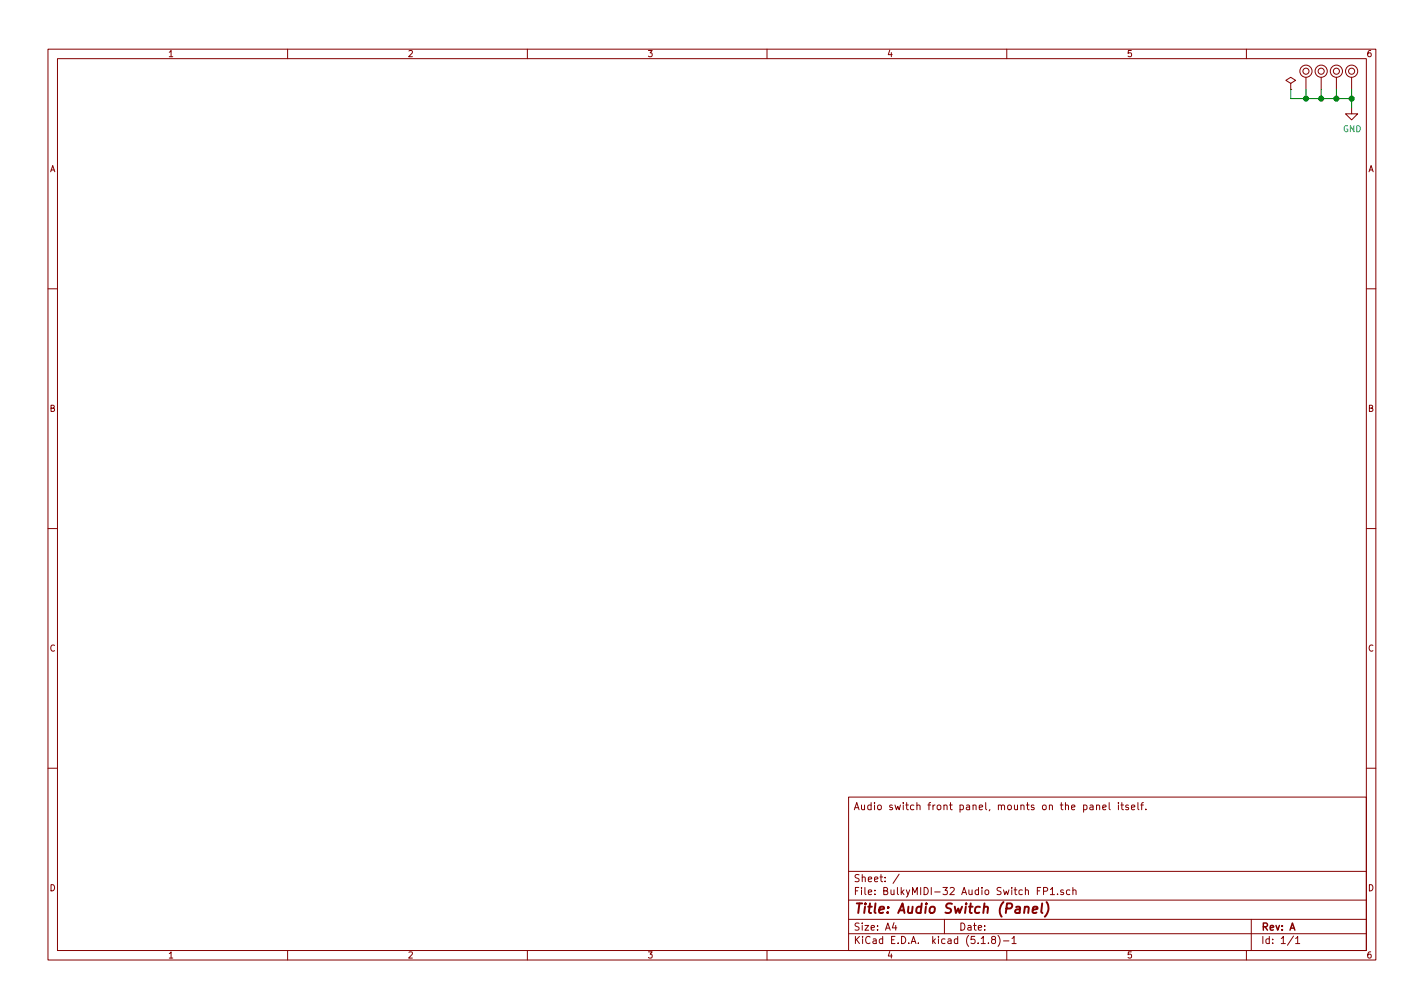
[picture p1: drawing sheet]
<svg xmlns="http://www.w3.org/2000/svg" width="297mm" height="210mm" viewBox="0 0 297 210" stroke-linecap="round" stroke-linejoin="round" font-family="sans-serif">
<g fill="none" stroke="#840000" stroke-width=".21">
<path d="M10 10.3h277v189.9h-277zM12 12.2h273v186.1h-273zM60 10.3v1.9M110 10.3v1.9M160 10.3v1.9M210 10.3v1.9M260 10.3v1.9M269.2 17.4l1.1-.6-1.1-.7-1 .7 1 .6v1.3M269.2 18.7h.1M272.4 16.1v2.6M275.6 16.1v2.6M278.8 16.1v2.6"/>
<path d="M281.9 16.1v2.6M281.9 22.5v1.2h1.3l-1.3 1.3-1.2-1.3h1.2M10 60.2h2M285 60.2h2M10 110.3h2M285 110.3h2M10 160.2h2M177 166.3h108v32h-108zM226 168l.4-.1 .3 .3v.6l-.3 .1-.4-.1M227.4 168h.5l.1 .9M228 168.3h-.5l-.2 .2 .2 .4 .5-.1M228.7 168l.3-.1 .3 .1 .1 .9"/>
<path d="M228.7 167.9v1M230 168.4l.7-.1v-.3l-.5-.1-.2 .2 .1 .7h.6M231.4 167.4v1.3l.2 .2M233.3 167.4v.2M233.3 167.9v1M233.8 167.9h.6M234 167.4v1.3l.4 .2M235.4 168l-.4-.1-.2 .2 .1 .2 .5 .2v.3h-.6M236 168.4l.7-.1v-.3l-.5-.1-.2 .2 .1 .7h.6M237.4 167.4v1.3l.2 .2M237.9 167.9h.6M238.5 167.4l-.3 .2v1.3"/>
<path d="M239 168.8v.1M285 160.2h2M60 198.3v1.9M110 198.3v1.9M160 198.3v1.9M177 194.8h108M177 191.8h108M177 187.8h108M177 181.8h108M186.5 192.5l-.4 1h1M186.8 193v1M187.6 182.3l-1.3 2"/>
<path d="M197 191.8v3M204.7 196.8h.8M206.2 196.7v.1M207.1 196l-.3-.3 .3-.4 .5 .2-.1 .4a.52 .52 0 0 0-.6 .2 .52 .52 0 0 0 .1 .6l.4 .1 .2-.1 .1-.4-.3-.3M208.2 195.1a1.71 1.71 0 0 1 0 2.3M209.3 196.3h1.2M210 198.3v1.9M211.1 195.8l.4-.5v1.5M211.1 196.8h.9M216.4 185.8h.5M217.1 185.1h-.7v1.5M217.7 185.9l.7-.1 .1-.2v-.3l-.3-.2h-.5v1.5"/>
<path d="M219.1 185.5l.4-.4v1.5M219.1 186.6h.9M220.6 186.5v.1M221.8 185.7l-.3-.1-.3 .2 .1 .2 .5 .2v.3h-.6M223.2 185.7l-.5-.1-.2 .3v.6l.2 .1 .5-.1M223.8 185.7l.2-.1 .4 .1 .1 .9M223.8 185.1v1.5M260 198.3v1.9M261 191.8v6.5M269.8 195.2l-1.2 2M270.3 195.8l.4-.5v1.5M270.3 196.8h.8"/>
<circle cx="272.4" cy="14.9" r=".63"/>
<circle cx="272.4" cy="14.9" r="1.27"/>
<circle cx="275.6" cy="14.9" r=".63"/>
<circle cx="275.6" cy="14.9" r="1.27"/>
<circle cx="278.8" cy="14.9" r=".63"/>
<circle cx="278.8" cy="14.9" r="1.27"/>
<circle cx="281.9" cy="14.9" r=".63"/>
<circle cx="281.9" cy="14.9" r="1.27"/>
</g>
<path d="M213.8 189.3l.3-.2 .4 .1v1.2M215.4 189.8l1-.2v-.4l-.6-.1-.3 .3-.1 .9h.8M217.4 188.4l-.2 1.8 .2 .2M218.3 188.2a2.31 2.31 0 0 1-.4 3" fill="none" stroke="#840000" stroke-width=".41"/>
<path d="M269.2 18.7v1.9h12.7M272.4 18.7v1.9M275.6 18.7v1.9M278.8 18.7v1.9M281.9 18.7v3.8" fill="none" stroke="#008400" stroke-width=".21"/>
<g fill="#008400" stroke="#008400" stroke-width=".25">
<circle cx="278.8" cy="20.6" r=".51"/>
<circle cx="275.6" cy="20.6" r=".51"/>
<circle cx="281.9" cy="20.6" r=".51"/>
<circle cx="272.4" cy="20.6" r=".51"/>
</g>
<text font-size="2.8" fill="#840000" x="178" y="190.5">Title: Audio Switch (Panel)</text>
<g font-size="2.1" fill="#840000">
<text x="178" y="169">Audio switch front panel, mounts on the panel itself.</text>
<text x="178" y="184">Sheet: /</text>
<text x="178" y="186.7">File: BulkyMIDI-32 Audio Switch FP1.sch</text>
<text x="178" y="196.9">KiCad E.D.A. kicad (5.1.8)-1</text>
<text x="178" y="194.1">Size: A4</text>
<text x="200" y="194.1">Date:</text>
<text x="263" y="194.1">Rev: A</text>
<text x="263" y="196.9">Id: 1/1</text>
</g>
<g font-size="1.8" fill="#840000">
<text x="35" y="11.9">1</text>
<text x="85" y="11.9">2</text>
<text x="135" y="11.9">3</text>
<text x="185" y="11.9">4</text>
<text x="235" y="11.9">5</text>
<text x="285" y="11.9">6</text>
<text x="10.4" y="35.9">A</text>
<text x="285.4" y="35.9">A</text>
<text x="10.4" y="85.9">B</text>
<text x="285.4" y="85.9">B</text>
<text x="10.4" y="135.9">C</text>
<text x="285.4" y="135.9">C</text>
<text x="10.4" y="185.9">D</text>
<text x="285.4" y="185.9">D</text>
<text x="35" y="199.9">1</text>
<text x="85" y="199.9">2</text>
<text x="135" y="199.9">3</text>
<text x="185" y="199.9">4</text>
<text x="235" y="199.9">5</text>
<text x="285" y="199.9">6</text>
</g>
<text font-size="1.8" fill="#008484" x="280.1" y="27.6">GND</text>
</svg>
